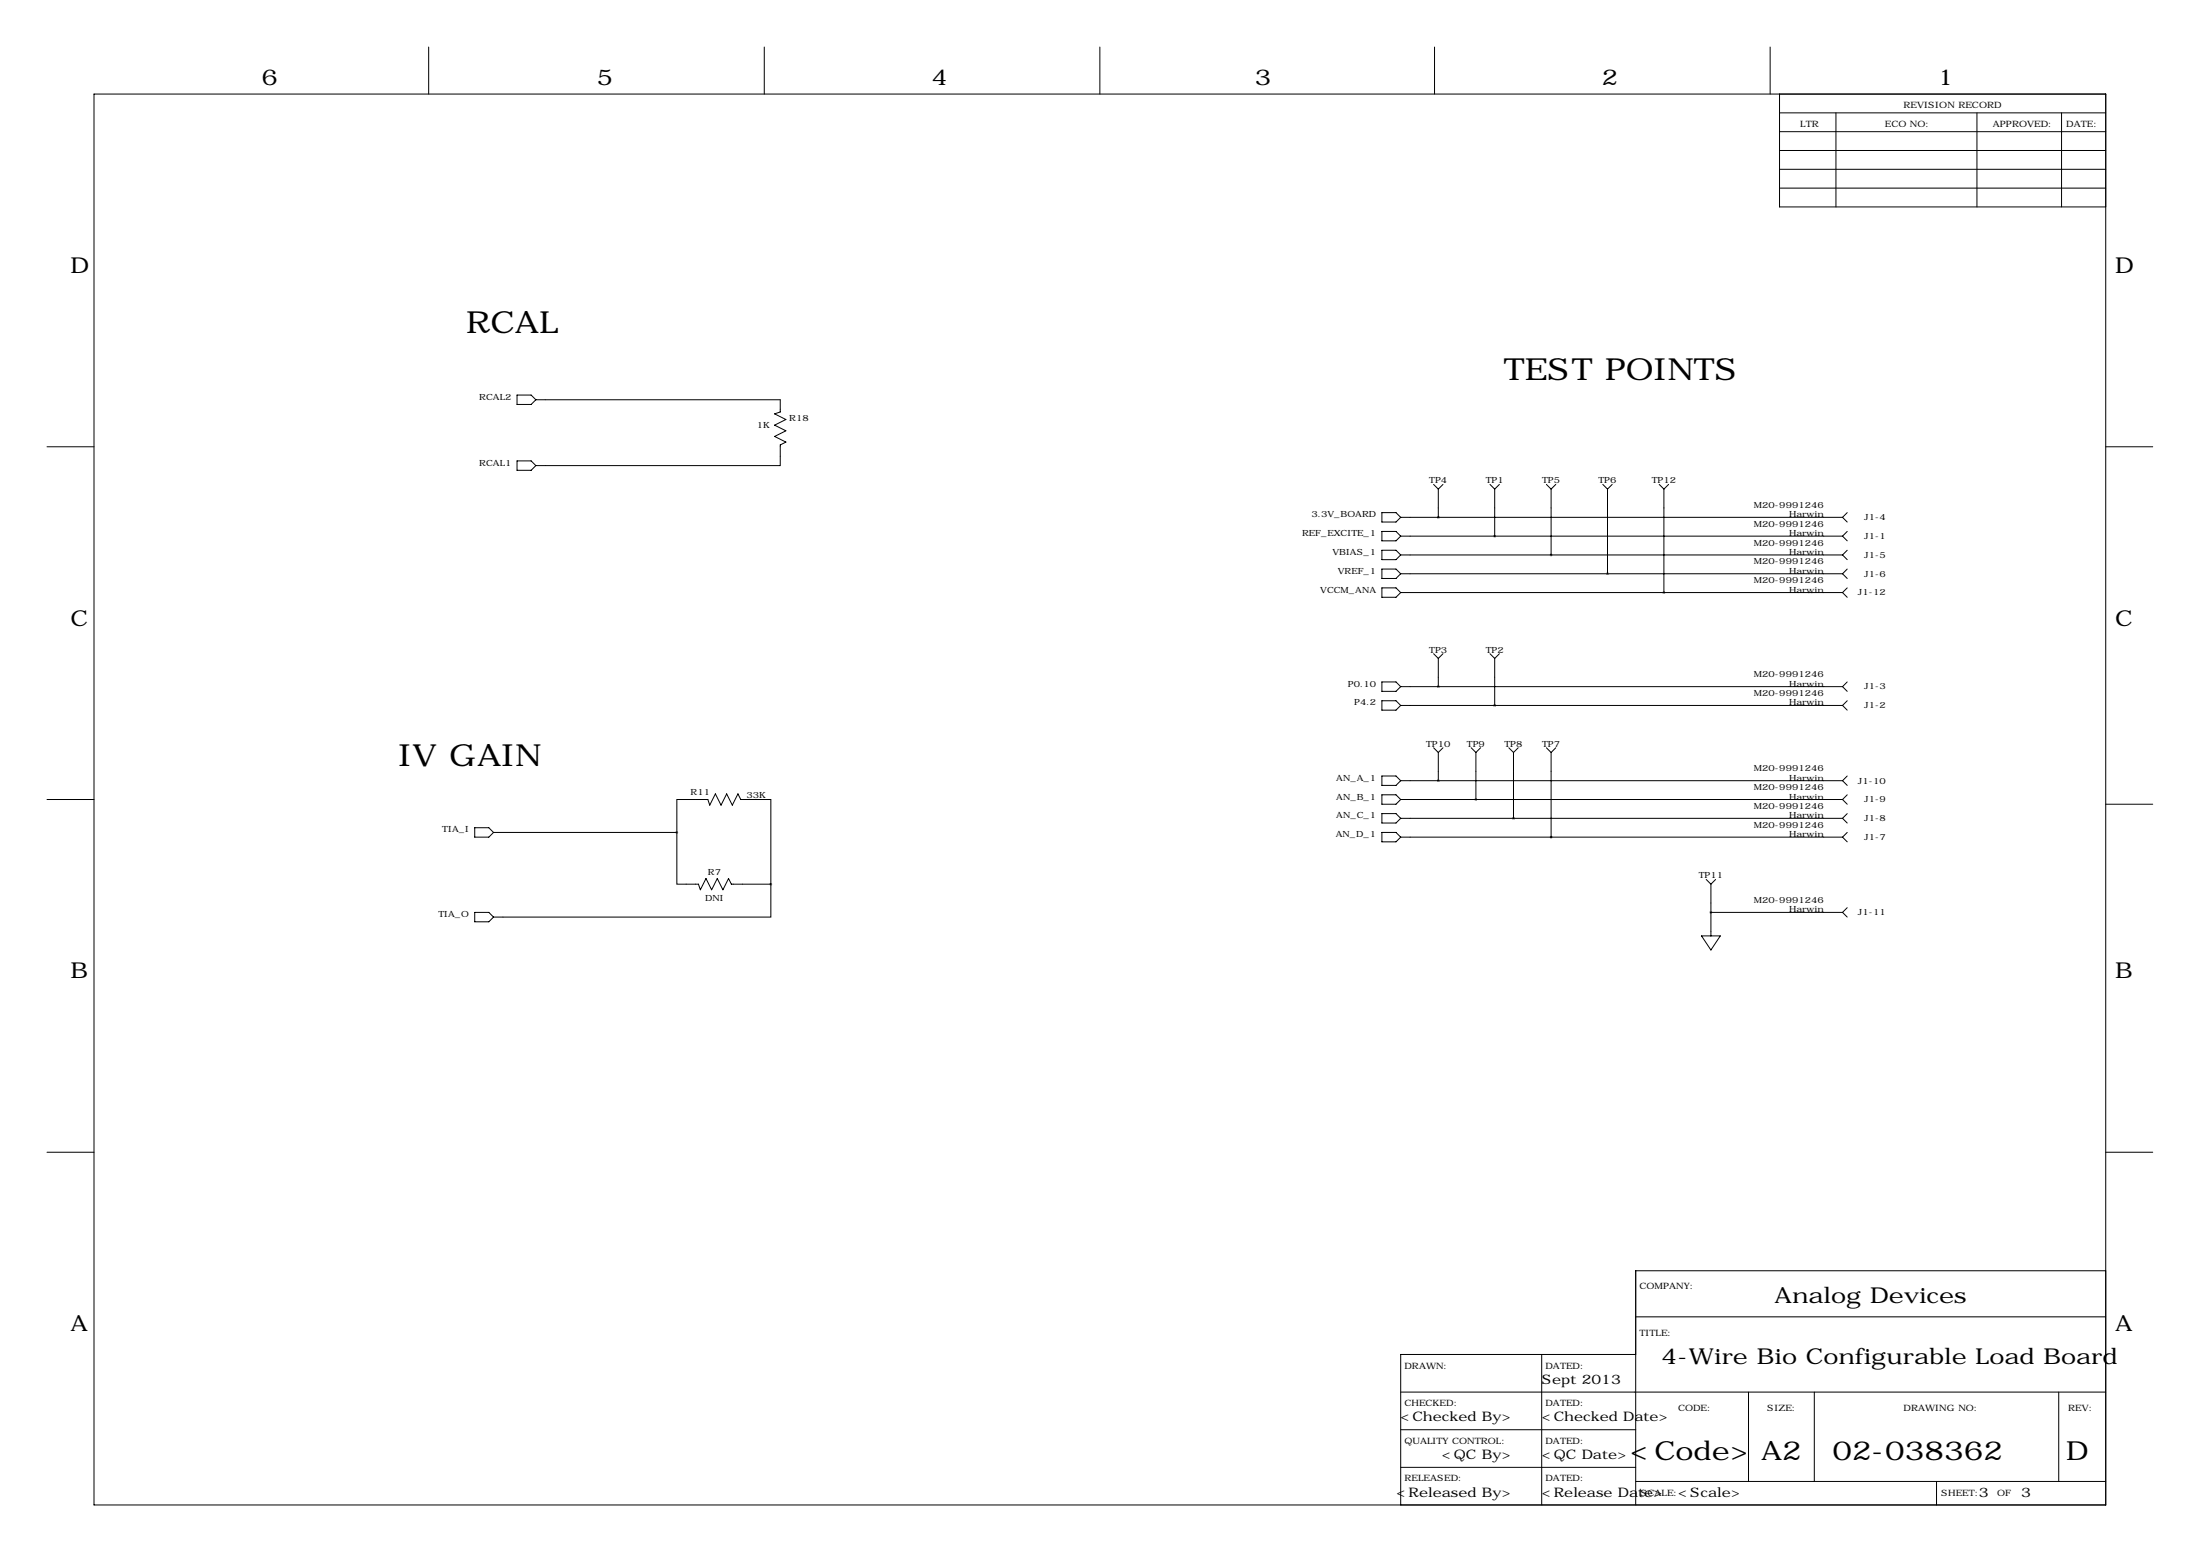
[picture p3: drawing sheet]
<svg xmlns="http://www.w3.org/2000/svg" width="594mm" height="419mm" viewBox="0 0 594 419" stroke-linecap="round" stroke-linejoin="round" font-family="sans-serif">
<g fill="none" stroke="#000" stroke-width=".27">
<path d="M115.8 12.7v12.7M206.5 12.7v12.7M297.2 12.7v12.7M387.6 12.7v12.7M478.3 12.7v12.7M25.4 25.4h543.6v381h-543.6zM480.8 25.4v30.5h88.2M480.8 30.5h88.2M480.8 35.6h88.2M496.1 30.5v25.4M534.2 30.5v25.4M557 30.5v25.4"/>
<path d="M480.8 40.6h88.2M480.8 45.7h88.2M480.8 50.8h88.2M139.7 106.7h3.8l1.3 1.2-1.3 1.3h-3.8zM144.8 107.9h66v3.4l-1.5 .5 3 1.5-3 1.5 3 1.5-3 1.6 3 1.5-1.5 .7v5.6h-66M12.7 120.6h12.7M139.7 124.5h3.8l1.3 1.2-1.3 1.3h-3.8zM373.4 138.4h3.8l1.3 1.3-1.3 1.3h-3.8zM378.5 139.7h119.3M387.3 130.8l1.3 1.3M388.6 132.1v7.6M389.9 130.8l-1.3 1.3"/>
<path d="M402.6 130.8l1.3 1.3M403.9 132.1v12.7M405.1 130.8l-1.2 1.3M417.8 130.8l1.3 1.3M419.1 132.1v17.8M420.4 130.8l-1.3 1.3M433.1 130.8l1.2 1.3M434.3 132.1v22.8M435.6 130.8l-1.3 1.3M448.3 130.8l1.3 1.3M449.6 132.1v27.9M450.8 130.8l-1.2 1.3"/>
<path d="M497.8 139.7l1.3 1.3M499.1 138.4l-1.3 1.3M569 120.6h12.7M373.4 143.5h3.8l1.3 1.3-1.3 1.3h-3.8zM373.4 148.6h3.8l1.3 1.3-1.3 1.2h-3.8zM373.4 153.7h3.8l1.3 1.2-1.3 1.3h-3.8zM373.4 158.8h3.8l1.3 1.2-1.3 1.3h-3.8zM378.5 144.8h119.3M378.5 149.9h119.3M378.5 154.9h119.3M497.8 144.8l1.3 1.3M497.8 149.9l1.3 1.2"/>
<path d="M497.8 154.9l1.3 1.3M499.1 143.5l-1.3 1.3M499.1 148.6l-1.3 1.3M499.1 153.7l-1.3 1.2M499.1 158.8l-1.3 1.2M378.5 160h119.3M387.3 176.5l1.3 1.3M388.6 177.8v7.6M389.9 176.5l-1.3 1.3M402.6 176.5l1.3 1.3M403.9 177.8v12.7M405.1 176.5l-1.2 1.3"/>
<path d="M497.8 160l1.3 1.3M373.4 184.1h3.8l1.3 1.3-1.3 1.3h-3.8zM373.4 189.2h3.8l1.3 1.3-1.3 1.3h-3.8zM378.5 185.4h119.3M378.5 190.5h119.3M497.8 185.4l1.3 1.3M497.8 190.5l1.3 1.3M499.1 184.1l-1.3 1.3M499.1 189.2l-1.3 1.3M12.7 215.9h12.7M373.4 214.6h3.8l1.3 1.3-1.3 1.3h-3.8zM373.4 209.5h3.8l1.3 1.3-1.3 1.3h-3.8z"/>
<path d="M373.4 219.7h3.8l1.3 1.3-1.3 1.2h-3.8zM378.5 215.9h119.3M378.5 210.8h119.3M387.3 201.9l1.3 1.3M388.6 203.2v7.6M389.9 201.9l-1.3 1.3M397.5 201.9l1.3 1.3M398.8 203.2v12.7M400 201.9l-1.2 1.3M407.7 201.9l1.2 1.3M408.9 203.2v17.8M410.2 201.9l-1.3 1.3"/>
<path d="M417.8 201.9l1.3 1.3M419.1 203.2v22.9M420.4 201.9l-1.3 1.3M497.8 210.8l1.3 1.3M497.8 215.9l1.3 1.3M499.1 209.5l-1.3 1.3M499.1 214.6l-1.3 1.3M499.1 219.7l-1.3 1.3M569 217.2h12.7M128.3 223.5h3.8l1.2 1.3-1.2 1.3h-3.8zM133.3 224.8h49.6M182.9 224.8v-8.9h8.4l.5 1.5 1.5-3 1.5 3 1.5-3 1.6 3 1.5-3 .8 1.5h8.1v22.9"/>
<path d="M182.9 224.8v14h5.8l.5 1.5 1.6-3.1 1.5 3.1 1.5-3.1 1.5 3.1 1.5-3.1 .8 1.6h10.7M208.3 238.8v8.8h-75M373.4 224.8h3.8l1.3 1.3-1.3 1.2h-3.8zM378.5 221h119.3M378.5 226.1h119.3M461 237.5l1.3 1.3M462.3 238.8v13.9M463.5 237.5l-1.2 1.3M497.8 221l1.3 1.2M497.8 226.1l1.3 1.2M499.1 224.8l-1.3 1.3M128.3 246.4h3.8l1.2 1.2-1.2 1.3h-3.8z"/>
<path d="M459.7 252.7h5.1l-2.5 3.8zM462.3 246.4h35.5M497.8 246.4l1.3 1.2M499.1 245.1l-1.3 1.3M12.7 311.1h12.7M569 311.1h12.7M442 355.6h127M569 343.2h-127v63.2M378.5 375.9h190.5M416.6 365.8v40.6M442 365.8h-63.5v40.6M472.4 375.9v24.1"/>
<path d="M490.2 375.9v24.1M556.3 375.9v24.1M378.5 386.1h63.5M378.5 396.2h63.5M442 400h127M523.2 400v6.4"/>
</g>
<path d="M403.8 144.8a.05 .05 0 0 0 .1 0 .05 .05 0 0 0-.1 0zM434.3 154.9a.05 .05 0 0 0 .1 0 .05 .05 0 0 0-.1 0zM403.8 190.5a.05 .05 0 0 0 .1 0 .05 .05 0 0 0-.1 0zM408.9 221a.05 .05 0 0 0 .1 0 .05 .05 0 0 0-.1 0z" fill="#000" stroke="#000" stroke-width=".63"/>
<g font-size="8.2">
<text x="125.9" y="90">RCAL</text>
<text x="406.3" y="102.7">TEST POINTS</text>
<text x="107.7" y="206.8">IV GAIN</text>
</g>
<g font-size="7.1">
<text x="440.5" y="394.3">&lt;Code&gt;</text>
<text x="475.8" y="394.3">A2</text>
<text x="495.1" y="394.3">02-038362</text>
<text x="558.3" y="394.3">D</text>
</g>
<g font-size="5.9">
<text x="70.6" y="22.9">6</text>
<text x="161.3" y="22.9">5</text>
<text x="251.7" y="22.9">4</text>
<text x="339.1" y="22.9">3</text>
<text x="432.8" y="22.9">2</text>
<text x="523.5" y="22.9">1</text>
<text x="19" y="73.7">D</text>
<text x="571.5" y="73.7">D</text>
<text x="19" y="168.9">C</text>
<text x="571.5" y="168.9">C</text>
<text x="19" y="264.2">B</text>
<text x="571.5" y="264.2">B</text>
<text x="479.5" y="351.8">Analog Devices</text>
<text x="19" y="359.4">A</text>
<text x="571.5" y="359.4">A</text>
<text x="448.9" y="368.4">4-Wire Bio Configurable Load Board</text>
</g>
<g font-size="3.6">
<text x="416.6" y="373.7">Sept 2013</text>
<text x="378.4" y="383.8">&lt;Checked By&gt;</text>
<text x="416.6" y="383.8">&lt;Checked Date&gt;</text>
<text x="389.6" y="394">&lt;QC By&gt;</text>
<text x="416.6" y="394">&lt;QC Date&gt;</text>
<text x="377.3" y="404.1">&lt;Released By&gt;</text>
<text x="416.6" y="404.1">&lt;Release Date&gt;</text>
<text x="453.4" y="404.1">&lt;Scale&gt;</text>
<text x="534.7" y="404.1">3</text>
<text x="546.1" y="404.1">3</text>
</g>
<g font-size="2.4">
<text x="514.4" y="29.2">REVISION RECORD</text>
<text x="486.4" y="34.3">LTR</text>
<text x="509.3" y="34.3">ECO NO:</text>
<text x="538.5" y="34.3">APPROVED:</text>
<text x="558.3" y="34.3">DATE:</text>
<text x="443" y="348">COMPANY:</text>
<text x="443" y="360.7">TITLE:</text>
<text x="379.5" y="369.6">DRAWN:</text>
<text x="417.6" y="369.6">DATED:</text>
<text x="379.5" y="379.7">CHECKED:</text>
<text x="417.6" y="379.7">DATED:</text>
<text x="453.4" y="381">CODE:</text>
<text x="477.5" y="381">SIZE:</text>
<text x="514.4" y="381">DRAWING NO:</text>
<text x="558.8" y="381">REV:</text>
<text x="379.5" y="389.9">QUALITY CONTROL:</text>
<text x="417.6" y="389.9">DATED:</text>
<text x="379.5" y="400">RELEASED:</text>
<text x="417.6" y="400">DATED:</text>
<text x="443.2" y="403.9">SCALE:</text>
<text x="524.5" y="403.9">SHEET:</text>
<text x="539.6" y="403.9">OF</text>
</g>
<g font-size="2.3">
<text x="129.5" y="108">RCAL2</text>
<text x="213.3" y="113.8">R18</text>
<text x="204.5" y="115.6">1K</text>
<text x="129.5" y="125.7">RCAL1</text>
<text x="386.2" y="130.5">TP4</text>
<text x="401.4" y="130.5">TP1</text>
<text x="416.7" y="130.5">TP5</text>
<text x="431.9" y="130.5">TP6</text>
<text x="446.3" y="130.5">TP12</text>
<text x="473.9" y="137.2">M20-9991246</text>
<text x="354.3" y="139.7">3.3V_BOARD</text>
<text x="473.9" y="142.2">M20-9991246</text>
<text x="483.4" y="139.7">Harwin</text>
<text x="503.7" y="140.5">J1-4</text>
<text x="351.8" y="144.8">REF_EXCITE_1</text>
<text x="360" y="149.9">VBIAS_1</text>
<text x="473.9" y="147.3">M20-9991246</text>
<text x="483.4" y="144.8">Harwin</text>
<text x="483.4" y="149.9">Harwin</text>
<text x="503.7" y="145.5">J1-1</text>
<text x="361.4" y="154.9">VREF_1</text>
<text x="473.9" y="152.4">M20-9991246</text>
<text x="483.4" y="154.9">Harwin</text>
<text x="503.7" y="150.6">J1-5</text>
<text x="503.7" y="155.7">J1-6</text>
<text x="356.7" y="160">VCCM_ANA</text>
<text x="473.9" y="157.5">M20-9991246</text>
<text x="483.4" y="160">Harwin</text>
<text x="502" y="160.8">J1-12</text>
<text x="386.2" y="176.3">TP3</text>
<text x="401.4" y="176.3">TP2</text>
<text x="364.2" y="185.4">P0.10</text>
<text x="473.9" y="182.9">M20-9991246</text>
<text x="483.4" y="185.4">Harwin</text>
<text x="365.9" y="190.5">P4.2</text>
<text x="473.9" y="188">M20-9991246</text>
<text x="483.4" y="190.5">Harwin</text>
<text x="503.7" y="186.2">J1-3</text>
<text x="503.7" y="191.3">J1-2</text>
<text x="385.3" y="201.7">TP10</text>
<text x="396.3" y="201.7">TP9</text>
<text x="406.5" y="201.7">TP8</text>
<text x="416.7" y="201.7">TP7</text>
<text x="473.9" y="208.3">M20-9991246</text>
<text x="186.6" y="214.6">R11</text>
<text x="201.7" y="215.4">33K</text>
<text x="361.1" y="210.8">AN_A_1</text>
<text x="361.1" y="215.9">AN_B_1</text>
<text x="473.9" y="213.4">M20-9991246</text>
<text x="483.4" y="210.8">Harwin</text>
<text x="483.4" y="215.9">Harwin</text>
<text x="502" y="211.6">J1-10</text>
<text x="361.1" y="221">AN_C_1</text>
<text x="473.9" y="218.4">M20-9991246</text>
<text x="483.4" y="221">Harwin</text>
<text x="503.7" y="216.7">J1-9</text>
<text x="503.7" y="221.7">J1-8</text>
<text x="119.5" y="224.8">TIA_I</text>
<text x="360.9" y="226.1">AN_D_1</text>
<text x="473.9" y="223.5">M20-9991246</text>
<text x="483.4" y="226.1">Harwin</text>
<text x="503.7" y="226.8">J1-7</text>
<text x="191.3" y="236.2">R7</text>
<text x="459" y="237.2">TP11</text>
<text x="190.5" y="243.3">DNI</text>
<text x="473.9" y="243.8">M20-9991246</text>
<text x="118.4" y="247.6">TIA_O</text>
<text x="483.4" y="246.4">Harwin</text>
<text x="502" y="247.1">J1-11</text>
</g>
</svg>
